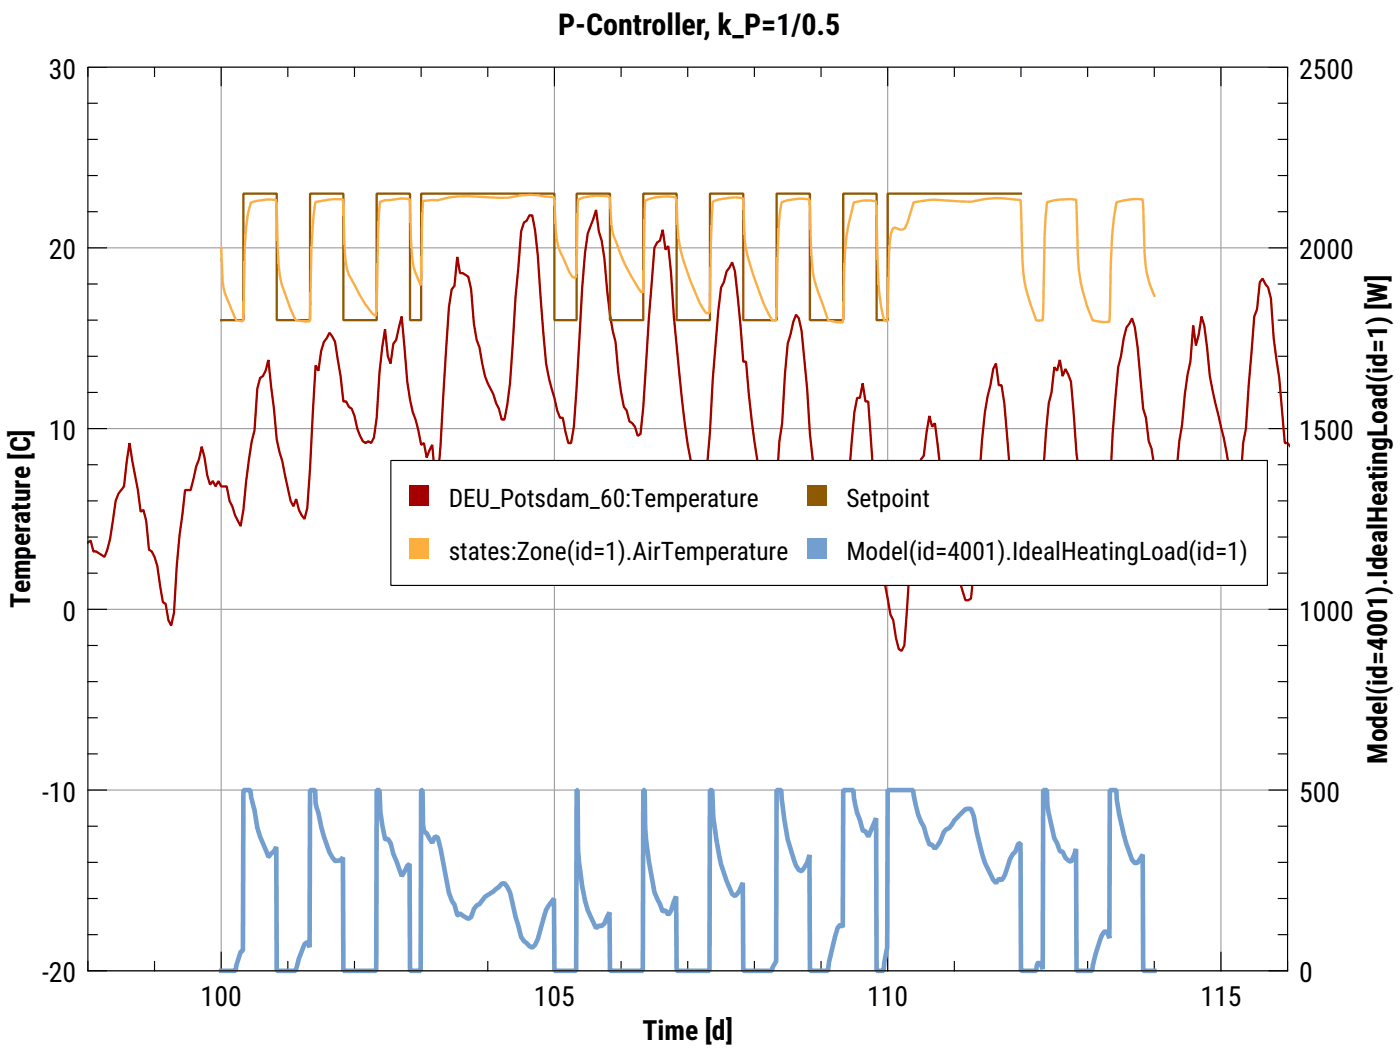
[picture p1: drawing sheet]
<svg xmlns="http://www.w3.org/2000/svg" width="160mm" height="120mm" viewBox="0 0 160 120" stroke-linecap="round" stroke-linejoin="round" font-family="sans-serif">
<path d="M10.1 7.7h137.2M25.3 7.7v103.3M63.4 7.7v103.3M101.6 7.7v103.3M139.7 7.7v103.3M10.1 28.3h137.2M10.1 49h137.2M10.1 69.7h137.2M10.1 90.3h137.2M10.1 111h137.2" fill="none" stroke="#a0a0a4" stroke-width=".13"/>
<g fill="none" stroke="#000" stroke-width=".13">
<path d="M10.1 15.9h1M10.1 11.8h1M12.2 7.7h-2.1v1M17.7 7.7v1M25.3 7.7v2.1M32.9 7.7v1M40.6 7.7v1M48.2 7.7v1M55.8 7.7v1M63.4 7.7v2.1M71.1 7.7v1M78.7 7.7v1"/>
<path d="M86.3 7.7v1M93.9 7.7v1M101.6 7.7v2.1M109.2 7.7v1M116.8 7.7v1M124.4 7.7v1M132.1 7.7v1M139.7 7.7v2.1M145.2 7.7h2.1v1M146.2 15.9h1.1M146.2 11.8h1.1M10.1 36.6h1"/>
<path d="M10.1 32.5h1M10.1 24.2h1M10.1 20.1h1M10.1 28.3h2.1M145.2 28.3h2.1M146.2 36.6h1.1M146.2 32.5h1.1M146.2 24.2h1.1M146.2 20.1h1.1M10.1 57.3h1M10.1 53.1h1M10.1 44.9h1"/>
<path d="M10.1 40.7h1M10.1 49h2.1M145.2 49h2.1M146.2 57.3h1.1M146.2 53.1h1.1M146.2 44.9h1.1M146.2 40.7h1.1M10.1 77.9h1M10.1 73.8h1M10.1 65.5h1M10.1 61.4h1M10.1 69.7h2.1"/>
<path d="M145.2 69.7h2.1M146.2 77.9h1.1M146.2 73.8h1.1M146.2 65.5h1.1M146.2 61.4h1.1M10.1 98.6h1M10.1 94.5h1M10.1 86.2h1M10.1 82.1h1M10.1 90.3h2.1M145.2 90.3h2.1M146.2 98.6h1.1"/>
<path d="M146.2 94.5h1.1M146.2 86.2h1.1M146.2 82.1h1.1M10.1 109.9v1.1h2.1M10.1 106.9h1M10.1 102.7h1M17.7 109.9v1.1M25.3 108.9v2.1M32.9 109.9v1.1M40.6 109.9v1.1M48.2 109.9v1.1M55.8 109.9v1.1"/>
<path d="M63.4 108.9v2.1M71.1 109.9v1.1M78.7 109.9v1.1M86.3 109.9v1.1M93.9 109.9v1.1M101.6 108.9v2.1M109.2 109.9v1.1M116.8 109.9v1.1M124.4 109.9v1.1M132.1 109.9v1.1M139.7 108.9v2.1M146.2 106.9h1.1"/>
<path d="M146.2 102.7h1.1M147.3 109.9v1.1h-2.1"/>
</g>
<path d="M147.6 51.1l-.3-.4h-.3l-.7-7.5-.6-4.5-.3-4.6-.3-1.2-.7-1-.3 .4-.3 3.1-.3 .8-1 12.8-.3 1.7-.3 4.9-.3 3.1-.7-2.3a58.2 58.2 0 0 0-1.9-10.3l-.6-3.1-.6-5.8-.3-1-.4 2.1-.3 1.2-.3-2.3-.3 4.2-.3 1.4-.4 2.3-.9 8.9-.3 2.2-.3 .7-.4-1.9h-.3l-.3 1h-.3l-.3-.6-.7-4.1-.3-.8-.3-2.7-.3-1.1-.7-7-.3-2.3-.3-1-.6 1-1 4.6-.6 7.6-.7 11.6-.3 2.3-.3 .8-.6-1.2-.7-2.5h-.3l-1.2-8.7-.7-8.3-.6-1.4-.3 .8-.4-1.8-.3 1.2-.3-.4-.3 2.9-.3 1.2-.3 3.3-.7 10.8-.3 3.7-.3 .6-.6-1.4-.7-1.9-.3-1.2h-.3l-.3-3.1-.4-1.1-.3-2-.6-7.7-.3-2.1h-.3l-.4-2.4-.3 .6-.9 4.9-.3 3.1-.7 8.7-.3 6.4-.3 3.1-.3 .2h-.4l-1.2-4.5-.7-3.7-.3-.9-.3-1.8-.3-3.9-.6-5.4-.4 .4-.3-1.2-.6 4.5-.3 .4-.4 1.3a195.5 195.5 0 0 0-1.2 15.7l-.3 4.3-.4 .6-.3-.2-.3-1.2-.3-2.1-.3-.6a121.8 121.8 0 0 1-1.9-15.3l-.7-9.1h-.3l-.3-2.1-.3 1.7h-.3l-.4 1.6-1.5 18.2-.4 1.3-.3-1.3-1.6-8.9-.3-1-.3-1.8-.3-1.1-.3-2.9-.4-5.1-.6-6.7-.3-1.4-.3-.4-.4 .8-.6 2.5-.3 3.5-.3 5.6-.3 2.1-.4 4.9-.6 1.5h-.3l-.3-.7-.3-.2-.7-3.5a130.4 130.4 0 0 1-1.3-11.1h-.3l-.3-4.2-.6-6.2-.3-1-.7 1-.3 1.3-.3 .6-.3 2.7-.7 7.8-.3 6-.3 3.7-.3 2.3-.3 .2-.4 .4-.3-1.6-.3-.8a37 37 0 0 1-1.3-7.7l-.9-9.7-.3-5-.3-3.1-.4 .4-.3-2.2-.3 1.2-.3 .2-.3 .6-.7 8.1-.6 10.1-.3 3.1-.3 .2-.4-1-.3-.4-.3-.2-.3-1.3-.3-.4-.3-1.6-.4-2.3-.3-3.5-.3-1.3-.3-1.8-.7-6.4-.3-2.1-.3-1-.3-2.5-1 2.7-.3 2.3-.3 3.9-.9 15.9-.4 1.9h-.3l-.6-2.9h-.3l-.4-.9-.3-1.4a25.2 25.2 0 0 1-1.2-7.4l-.7-8.9-.3-2.9-.3-1.7h-.3l-.3 .6-.4 .2-.3 1.1a409.9 409.9 0 0 0-1.3 17.3l-.3 2.5-.3 1.7h-.3l-.3-1.3-.3-.6-.4-1-.9-2.1-.7-3.3-.3-.8-.3-1.9-.3-3.9-.3-1.5-.7-.4h-.3l-.3-1.8-.3 3.3-.3 .4-.3 2.1-1 15.7-.3 3.9-.3-.2-.4-3.7-.6 1.4-.3-1.6-.3 .2-.7-2.9-.3-.9-.6-3.5-.6-7.4-.7 2.7-.3 .4-.3 2.3-.3-.9-.4-3.1-.6 5-.3 5.2-.3 2.2-.3 .7-.4-.2-.3 .2-.3-.2-.6-1.5-.3-1.4-.4-.9-.3-.2-.3-.6h-.3l-.3-2.9-.7-3.9-.6-1-.6 1-.4 1-.3 2.3-.3-.6-.9 16.3-.4 1.2-.6-1-.3-1.2-.3 .8-.4-.6-.9-4.6-.3-1-.3-1.5-1-9-.3 1.2-.3 .6-.3 .2-.4 1.3-.3 4.7-.3 1.3-.3 2-.7 5.8-.3 1.9-.6-1.3-.3-1-.3-.6-.4-1.7h-.6l-.3-.6-.3 .6-.3-.6-.4 .4-.3-1-.3-2.1-.3-1.2-1.3 4.9h-.6l-.7 5.2-.3 3.5-.3 5.4-.3 1.4-.3-.6-.4-1.8-.3-.3-.6-4.1-.3-1-.3-.6-.4-.2-.3-3.4-.3-1.2-.3 .2-.3-2.5-1-5.3-.6 4.9-.7 .8-.3 .9-.6 4.3-.3 1.3-.3 .8-1-.6h-.3l-.3-1.3-.4 .3" fill="none" stroke="#a40000" stroke-width=".26"/>
<path d="M116.8 22.1h-15.2v14.5h-1.3v-14.5h-3.8v14.5h-3.8v-14.5h-3.9v14.5h-3.8v-14.5h-3.8v14.5h-3.8v-14.5h-3.8v14.5h-3.8v-14.5h-3.8v14.5h-2.6v-14.5h-15.2v14.5h-1.3v-14.5h-3.8v14.5h-3.8v-14.5h-3.8v14.5h-3.8v-14.5h-3.9v14.5h-2.5" fill="none" stroke="#8f5902" stroke-width=".26"/>
<path d="M25.3 28.3l.2 3.7 .2 1.5 1.3 3.1 .8 .1 .2-8.4 .2-2.4 .2-1.5 .3-1.2a6.9 6.9 0 0 1 2.9-.4 91.3 91.3 0 0 0 .4 8.8 18.8 18.8 0 0 0 1.9 5l.9 .2 .6-.1a138.1 138.1 0 0 1 .5-12.2l.2-1.4 1.6-.3h1.5l.2 4.9a10 10 0 0 0 .5 3.7l.7 1.3a13.2 13.2 0 0 0 2.2 3.4h.2l.1-1 .2-8.6 .2-3.4 .5-.2 2-.2h.9v.7a34.1 34.1 0 0 0 .4 7.2l.8 2 .3-9.6 1.7-.1 1.3-.3 .9-.1 5.8 .1a9 9 0 0 1 4.3-.1l1 .1a27.6 27.6 0 0 0 .5 5.5l1.2 3 .3 .5 .3 .2 .2-.2 .1-.7 .1-8.1 .6-.2 1.5-.2 1.5 .1a18.2 18.2 0 0 0 .5 4.5 23.7 23.7 0 0 0 3.1 6.4h.2l.1-.8 .2-9.6a5.6 5.6 0 0 1 3.6-.4 41.4 41.4 0 0 0 .4 5.9 35 35 0 0 0 2.3 6.2l.6 1 .2 .1 .3-.1 .1-7.8 .2-4.8a6.7 6.7 0 0 1 3.5-.5l.3 5.6a38.3 38.3 0 0 0 2.7 7.8l.3 .6 .5 .1v-1a97.4 97.4 0 0 1 .5-11.8l.1-.8a5.9 5.9 0 0 1 3.2-.3l.1 .7a47.4 47.4 0 0 0 .4 8.1l.5 1.8 1.1 3.2 1.1 .3h.6a121.8 121.8 0 0 1 .4-9.9l.9-3.9a5.2 5.2 0 0 1 2.5-.1l.2 6.6a29.2 29.2 0 0 0 .7 7l.4 .1 .3-9.3 .3-1.1 .2-.3a1.13 1.13 0 0 0 1.2 .1l.3-.7 .7-2.3h.2a13.6 13.6 0 0 1 5.3-.1l1.1 .1a13.4 13.4 0 0 1 5.6-.2l.3 6.7a18.2 18.2 0 0 0 1.5 7h.8l.2-9.5 .1-2.2 .2-1.8a7.8 7.8 0 0 1 3.3-.3l.2 6.6a19.9 19.9 0 0 0 1.7 7.2l.9 .2h1a139.3 139.3 0 0 1 .5-12l.4-1.7a6.8 6.8 0 0 1 2.9-.3l.2 6.1a12.6 12.6 0 0 0 1.2 4.9" fill="none" stroke="#fcaf3e" stroke-width=".26"/>
<path d="M25.3 111h1.6l.2-.7 .4-1.4 .3-.2v-18.4h.8l.1 .9 .4 1.4a14.1 14.1 0 0 0 1.7 5.3l.5-.6 .3-.5 .1 14.2h2.1l.4-1.4 .6-1.6 .4-.3 .2 .6 .1-18h.6v1.5l.3 1.1a17.1 17.1 0 0 0 1.6 5.1l.3 .4h.7l.2-.4 .1 13h3.7l.1-20.7h.3a19.3 19.3 0 0 0 .7 5.7l.3-.1 .3 .5 .3 1.3 1 2.5 .6-1.2 .3-.2v12.2h1.2l.1-20.7h.1l.1 3.9 .1 .7 .1 .3 .2 .1 .6 1.1 .4-.8 .3 .2 .3 1.2 1 5.1 .3 1 .3 .3 .3 1.2 .3-.2 1 .7 .3-.2 .3-1 .3-.4 .3-.1 .7-.9 .9-.6 1-.9h.3l.3 .4 .3 .6 1.3 5.1 .3 .5 .7 .6 .3 .2 .3-.3 .3-.7 .8-2.9a3.5 3.5 0 0 1 1.1-1.8v8.3h2.5l.1-20.7h.1v6.9a30.6 30.6 0 0 0 1.1 6.9l1 2 .3-.3 .3 .1 .3-.3 .6-1.3 .1 6.7h3.7l.1-20.7h.2a45.3 45.3 0 0 0 1.1 11.7l.9 2.2 .3-.1 .4 .5 .3-.5 .6-1.6v8.5h3.8v-20.7h.3a36 36 0 0 0 1 8.5l.6 1.9 .7 1.5 .3 .3 .5-.7 .4-.9v10.1h3.3l.1-.3 .4-.8v-19.6h.6l.3 3.5 .4 2.2 .8 2.4 .2 .6 .3 .5 .3 .1 .2-.3 .4-.6 .3-.9 .1 13.2h2l.1-.9 1-4 .4-.4 .2 .3 .1-15.7h1.1a9.8 9.8 0 0 0 .8 3.5l.3 1.1 .3 .2 .3 .5 .9-2 .1 17.4h.8l.4-2.7 .1-18h2.9l.2 1.4a7.7 7.7 0 0 0 1 2.8l.6 2.1h.3l.4 .4 .6-.9 .4-.9 .2-.3 .4-.2a8.1 8.1 0 0 1 1.8-2.2h.7l.3 .8a20.3 20.3 0 0 0 2.2 7.3l.3 .4 .4-.5 .3 .1a3.5 3.5 0 0 0 .7-1.6l.2-.7 .3-.6 .4-.3 .3-.9 .2-.1 .1 14.6h1.7l.3-.9 .2 .1 .3 .6v-20.5h.5a18.1 18.1 0 0 0 .8 5.5l.3 .6 .3 .9 .4 .1 .3 .7 .6 .4 .6-1.4 .1 13.9h1.8a16.3 16.3 0 0 1 1.1-4.1l.2-.4h.3l.3 .8 .1-17h.7a26.1 26.1 0 0 0 1.8 8l.3 .4 .3-.1 .6-.9 .1 13.3h1.3" fill="none" stroke="#729fcf" stroke-width=".53"/>
<path d="M44.7 52.7h100.3v14.2h-100.3z" fill="#fff" stroke="#000" stroke-width=".13"/>
<path d="M46.8 55.4h2.3v2.4h-2.3z" fill-rule="evenodd" fill="#a40000"/>
<path d="M92.3 55.4h2.3v2.4h-2.3z" fill-rule="evenodd" fill="#8f5902"/>
<path d="M46.8 61.5h2.3v2.4h-2.3z" fill-rule="evenodd" fill="#fcaf3e"/>
<path d="M92.3 61.5h2.3v2.4h-2.3z" fill-rule="evenodd" fill="#729fcf"/>
<path d="M10.1 7.7h137.2v103.3h-137.2z" fill="none" stroke="#000" stroke-width=".13"/>
<text font-size="3.4" x="63.8" y="4">P-Controller, k_P=1/0.5</text>
<g font-size="3.2">
<text x="5.6" y="9">30</text>
<text x="148.6" y="9">2500</text>
<text x="5.6" y="29.7">20</text>
<text x="148.6" y="29.7">2000</text>
<text x="5.6" y="50.3">10</text>
<text x="148.6" y="50.3">1500</text>
<text x="3.4" y="69.6" transform="rotate(-90 3.4 69.6)">Temperature [C]</text>
<text x="7.2" y="71">0</text>
<text x="148.6" y="71">1000</text>
<text x="158.7" y="87.3" transform="rotate(-90 158.7 87.3)">Model(id=4001).IdealHeatingLoad(id=1) [W]</text>
<text x="4.8" y="91.7">-10</text>
<text x="148.6" y="91.7">500</text>
<text x="4.8" y="112.3">-20</text>
<text x="148.6" y="112.3">0</text>
<text x="23" y="115">100</text>
<text x="61.1" y="115">105</text>
<text x="73.5" y="118.9">Time [d]</text>
<text x="99.2" y="115">110</text>
<text x="137.3" y="115">115</text>
</g>
<g font-size="2.9">
<text x="51.3" y="57.9">DEU_Potsd</text>
<text x="63.9" y="57.9">am_60:Temperature</text>
<text x="96.8" y="57.9">Setp</text>
<text x="102" y="57.9">oint</text>
<text x="51.3" y="64">states:Zon</text>
<text x="63.5" y="64">e(id=1).AirTemperature</text>
<text x="96.8" y="64">Mod</text>
<text x="101.9" y="64">el(id=4001).IdealHeatingLoad(id=</text>
<text x="140.4" y="64">1)</text>
</g>
</svg>
